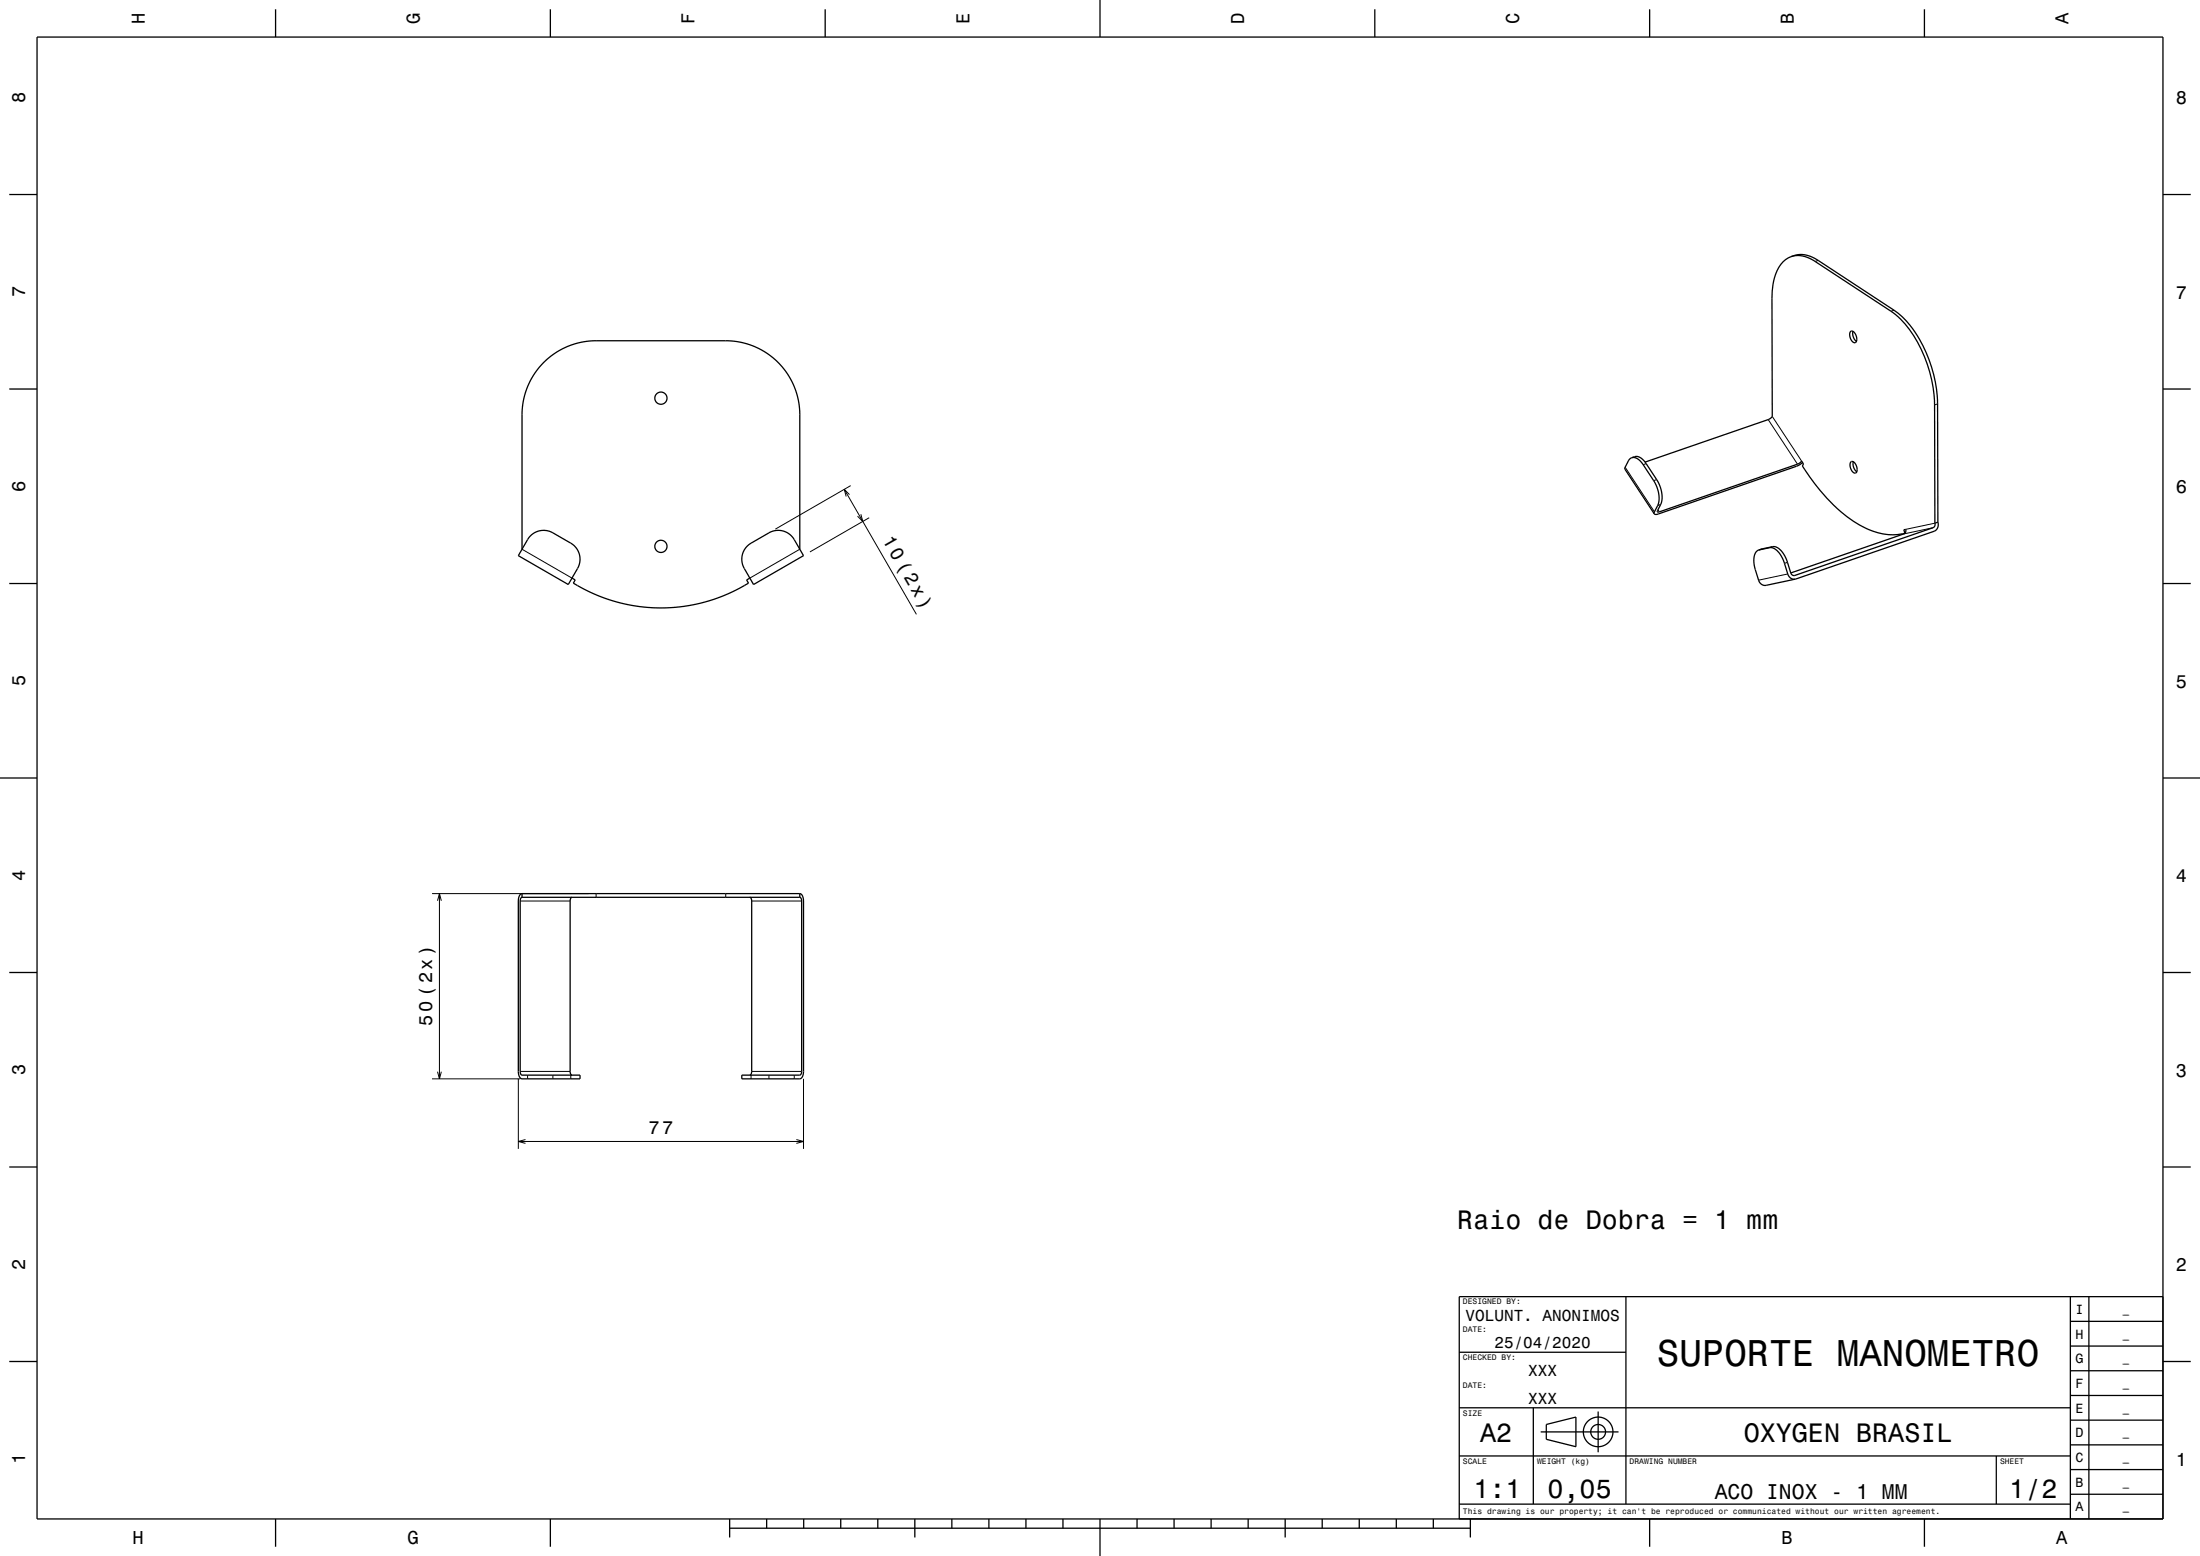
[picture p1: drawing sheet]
<svg xmlns="http://www.w3.org/2000/svg" width="594mm" height="420mm" viewBox="0 0 594 420" stroke-linecap="round" stroke-linejoin="round" font-family="sans-serif">
<g fill="none" stroke="#000" stroke-width=".27">
<path d="M490.9 70.3l-.8 .3M511.4 83.7l-.8 .3M477.4 113.3l7.9 12M478.5 112.4l7.9 12M523.1 109l-.8 .3M228 132.1l19.4 33.7M229.4 133.5l-1.4-1.4 .5 1.9M229.7 131.1l-20.4 11.7M232.4 138.8l.5 1.9-1.4-1.4M234.7 139.7l-16 9.3M438.8 126.1l7.9 12.1M444.5 125.1l-.8 .3"/>
<path d="M447.3 129.5l-.8 .2M447.7 137.6l.3 .6M448.4 136.2l-.8 .2M140.9 148.3l13.5 7.7M215.9 148.3l-13.4 7.7M475.8 148.2l-.8 .2M478.6 147.6l-.8 .2M482.6 151.8l-.8 .3M482.7 154.9l-7.9 1.7M484.6 155.3l-.2 .1M521.9 142.5l-7.9 1.6M522.4 141.2l-7.9 1.7"/>
<path d="M116.6 241.2h42.3M118.1 243.1l.5-1.9 .6 1.9M118.6 241.2v50M140.4 243.2h13.5M160.9 241.2v1M195.9 241.2v1M203 243.2h13.4M116.6 291.2h23.8M118.1 289.3l.5 1.9 .6-1.9M139.9 291.2v18.9M140.4 289.2h13.5M142.4 290.2v1"/>
<path d="M149.3 290.2v1M154.1 290.2v1M202.8 290.2v1M203 289.2h13.4M207.6 290.2v1M214.4 290.2v1M216.9 291.2v18.9M139.9 308.1h77M141.9 307.6l-2 .5 2 .5M215 307.6l1.9 .5-1.9 .5"/>
</g>
<g fill="none" stroke="#000" stroke-width=".35">
<path d="M10 10h574v400h-574zM74.4 2.5v7.5M148.6 2.5v7.5M222.8 2.5v7.5M297 0v10M371.2 2.5v7.5M445.4 2.5v7.5M519.6 2.5v7.5M2.5 52.5h7.5M584 52.5h7.5M483.6 69.3l1.6-.5 1.5-.1 1.5 .3 1.7 .7 21.5 14a28.9 28.9 0 0 1 10.1 15.4 33.9 33.9 0 0 1 1.6 9.9l.1 31.9M483.6 69.3l1.2-.3h1.5l1.4 .4 1.5 .7 21.4 13.9a25.8 25.8 0 0 1 9 12.3 35.8 35.8 0 0 1 2.7 13l.1 31.9"/>
<path d="M483.6 69.3a8.9 8.9 0 0 0-4.9 7.5l-.3 3.7v32.1l-1 .7-33.2 11.4M499.6 89.5a.99 .99 0 0 1 1.5 .9l.2 .9a.8 .8 0 0 1-.4 1.2 .8 .8 0 0 1-1.1-.7l-.4-1.2zM500.3 89.5l.1 1.5 .8 1.1M2.5 105h7.5M584 105h7.5M440.6 123.5l.8-.2a3 3 0 0 1 3.1 1.8l3 4.6a7.6 7.6 0 0 1 .9 6.5l-.9 1.7 .1 .3 37.7-12.9 1.1-.9 .5 .8-.3 .6a44.2 44.2 0 0 0 17.3 16.8 15.7 15.7 0 0 0 10.4 1.4M440.6 123.5a3 3 0 0 1 3.1 1.9l2.8 4.4a7.7 7.7 0 0 1 1.1 6.6l-1 1.9 .1 .4M440.6 123.5l-.8 .7-1.1 2.4 8 12.1M486.7 124.8l-1.7 1.1-37.3 12.8-.6 .2-.4-.2M499.7 124.7a.99 .99 0 0 1 1.5 .9l.2 .9a.8 .8 0 0 1-.4 1.2 .8 .8 0 0 1-1.1-.7l-.4-1.2zM500.4 124.6l.1 1.6 .8 1.1M2.5 157.5h7.5"/>
<path d="M140.9 148.3v-36.7l.4-3.3 .7-2.9 1.4-2.9 1.6-2.6 2-2.2 2.2-1.9 2.6-1.6 2.8-1.2 3.1-.8 3-.2h35.4l2.3 .1 3.1 .7 3.1 1.1 2.8 1.7 2.7 2.2 2.1 2.5 1.6 2.8 1.3 3.2 .7 3.2 .1 2.2v36.6M140.9 148.3l1.5-2.6a5 5 0 0 1 6.9-1.9l4.8 2.8a5 5 0 0 1 1.8 6.8l-1.5 2.6M140.9 148.3l-1 1.7 13.5 7.8 1-1.8M154.4 156l.9 .5-.5 .9 4.7 2.5 4.6 1.9 3.4 .9 3.7 .8 6.9 .6 3.8-.1 3.7-.5 3.4-.7 3.9-1.1 4.6-1.8 4.6-2.5-.5-.9 .9-.5M201.8 147.4l5.8-3.6a5 5 0 0 1 6.8 1.9l2.5 4.3-13.4 7.8-2.5-4.4a5 5 0 0 1 .8-6zM474.8 148.5l3.8-.9a4.3 4.3 0 0 1 3.7 3.3l1.2 3.8M474.8 148.5l3-.7a4.3 4.3 0 0 1 3.7 3.3l1.2 3.8a1.83 1.83 0 0 0 2 1.4M474.8 148.5a3.6 3.6 0 0 0-1.1 4.2l1.1 3.9a1.83 1.83 0 0 0 2 1.4l7.9-1.7M514.3 143.9l-.3-.9 .5-.1v.8l-.5 .4-30.5 10.6M522.4 141.2v.8l-.5 .5-37.3 12.8-.7-.1-.4-.5M523.2 140.9l.1 .2a1.92 1.92 0 0 1-1.1 2.3l-37.5 12.9M523.2 140.9l-.8 .3"/>
<path d="M584 157.5h7.5M0 210h10M584 210h10M140.9 241.2l-.6 .5-.4 1.5v46l.2 1.2 .4 .6 .4 .2h15.7v-1h-15.7l-.4-.5-.1-46.6 .2-.6 .3-.3M140.9 241.2v1M140.9 241.2h75M140.9 242.2h75M154.4 242.2l-.3 .3-.2 .6v46.1l.2 .7 .3 .3M202.5 242.2l.3 .3 .2 .7v46l-.2 .7-.3 .3M215.9 241.2l.5 .2 .3 .4 .2 1.4v46l-.1 1.1-.4 .7-.5 .2h-15.6v-1h15.6l.5-.4v-46.6l-.1-.7-.4-.3M215.9 241.2v1M2.5 262.5h7.5"/>
<path d="M584 262.5h7.5M2.5 315h7.5M584 315h7.5M439 350v56M559 356.7h25M559 350v60M564 350v60M584 350h-190v60M2.5 367.5h7.5M394 365h45M559 376.7h25M559 370h25"/>
<path d="M559 363.3h25M584 367.5h7.5M394 393h165M394 380h165M414 380v26M416 386.5h21M417.5 384.5l8-2v8l-8-2zM431.5 381v11M539 393v13M559 396.7h25M559 390h25M559 383.3h25"/>
<path d="M74.4 410v7.5M148.6 410v7.5M197 412.5h200M197 410v5M207 410v2.5M217 410v2.5M227 410v2.5M237 410v2.5M247 410v5M257 410v2.5M267 410v2.5M277 410v2.5"/>
<path d="M287 410v2.5M297 410v10M307 410v2.5M317 410v2.5M327 410v2.5M337 410v2.5M347 410v5M357 410v2.5M367 410v2.5M377 410v2.5M387 410v2.5M394 406h165"/>
<path d="M397 410v5M445.4 410v7.5M519.6 410v7.5M559 403.3h25"/>
<circle cx="178.4" cy="107.5" r="1.65"/>
<circle cx="178.4" cy="147.5" r="1.65"/>
<circle cx="431.5" cy="386.5" r="2"/>
<circle cx="431.5" cy="386.5" r="4"/>
</g>
<text font-size="10.1" x="447.4" y="368.7">SUPORTE MANOMETRO</text>
<g font-size="7.2">
<text x="393.4" y="331.7">Raio de Dobra = 1 mm</text>
<text x="399.7" y="389.3">A2</text>
<text x="470.8" y="389.1">OXYGEN BRASIL</text>
<text x="397.8" y="404.3">1:1</text>
<text x="417.8" y="404.3">0,05</text>
<text x="542.5" y="404.3">1/2</text>
</g>
<text font-size="5.8" x="463" y="404.6">ACO INOX - 1 MM</text>
<text font-size="5.1" x="238.2" y="145.8" transform="rotate(60 238.2 145.8)">10 (2x)</text>
<g font-size="5">
<text x="39.1" y="6.5" transform="rotate(-90 39.1 6.5)">H</text>
<text x="113.3" y="6.5" transform="rotate(-90 113.3 6.5)">G</text>
<text x="187.5" y="6.5" transform="rotate(-90 187.5 6.5)">F</text>
<text x="261.7" y="6.5" transform="rotate(-90 261.7 6.5)">E</text>
<text x="335.9" y="6.5" transform="rotate(-90 335.9 6.5)">D</text>
<text x="410.1" y="6.5" transform="rotate(-90 410.1 6.5)">C</text>
<text x="484.3" y="6.5" transform="rotate(-90 484.3 6.5)">B</text>
<text x="558.5" y="6.5" transform="rotate(-90 558.5 6.5)">A</text>
<text x="6.8" y="27.8" transform="rotate(-90 6.8 27.8)">8</text>
<text x="587.5" y="28.1">8</text>
<text x="6.8" y="80.3" transform="rotate(-90 6.8 80.3)">7</text>
<text x="587.5" y="80.6">7</text>
<text x="6.8" y="132.8" transform="rotate(-90 6.8 132.8)">6</text>
<text x="587.5" y="133.1">6</text>
<text x="6.8" y="185.3" transform="rotate(-90 6.8 185.3)">5</text>
<text x="587.5" y="185.6">5</text>
<text x="6.8" y="237.8" transform="rotate(-90 6.8 237.8)">4</text>
<text x="587.5" y="238.1">4</text>
<text x="116.6" y="276.9" transform="rotate(-90 116.6 276.9)">50 (2x)</text>
<text x="6.8" y="290.3" transform="rotate(-90 6.8 290.3)">3</text>
<text x="587.5" y="290.6">3</text>
<text x="175.1" y="306.1">77</text>
<text x="6.8" y="342.8" transform="rotate(-90 6.8 342.8)">2</text>
<text x="587.5" y="343.1">2</text>
<text x="6.8" y="395.3" transform="rotate(-90 6.8 395.3)">1</text>
<text x="587.5" y="395.6">1</text>
<text x="35.8" y="416.8">H</text>
<text x="110" y="416.8">G</text>
<text x="481" y="416.8">B</text>
<text x="555.2" y="416.8">A</text>
</g>
<g font-size="4.3">
<text x="395.7" y="356.5">VOLUNT. ANONIMOS</text>
<text x="403.5" y="364">25/04/2020</text>
<text x="412.6" y="371.5">XXX</text>
<text x="412.6" y="379">XXX</text>
</g>
<g font-size="3.6">
<text x="560.4" y="354.6">I</text>
<text x="560.4" y="361.3">H</text>
<text x="560.4" y="368">G</text>
<text x="560.4" y="374.6">F</text>
<text x="560.4" y="381.3">E</text>
<text x="560.4" y="388">D</text>
<text x="560.4" y="394.6">C</text>
<text x="560.4" y="401.3">B</text>
<text x="560.4" y="408">A</text>
</g>
<g font-size="2.9">
<text x="573.1" y="354.4">_</text>
<text x="573.1" y="361.1">_</text>
<text x="573.1" y="367.7">_</text>
<text x="573.1" y="374.4">_</text>
<text x="573.1" y="381">_</text>
<text x="573.1" y="387.7">_</text>
<text x="573.1" y="394.4">_</text>
<text x="573.1" y="401.1">_</text>
<text x="573.1" y="407.7">_</text>
</g>
<g font-size="2.2">
<text x="395" y="352.1">DESIGNED BY:</text>
<text x="395" y="359.6">DATE:</text>
<text x="395" y="367.1">CHECKED BY:</text>
<text x="395" y="374.6">DATE:</text>
<text x="395" y="382.1">SIZE</text>
<text x="395" y="395.1">SCALE</text>
<text x="415" y="395.1">WEIGHT (kg)</text>
<text x="440" y="395.1">DRAWING NUMBER</text>
<text x="540" y="395.1">SHEET</text>
<text x="395" y="408.8">This drawing is our property; it can't be reproduced or communicated without our written agreement.</text>
</g>
</svg>
